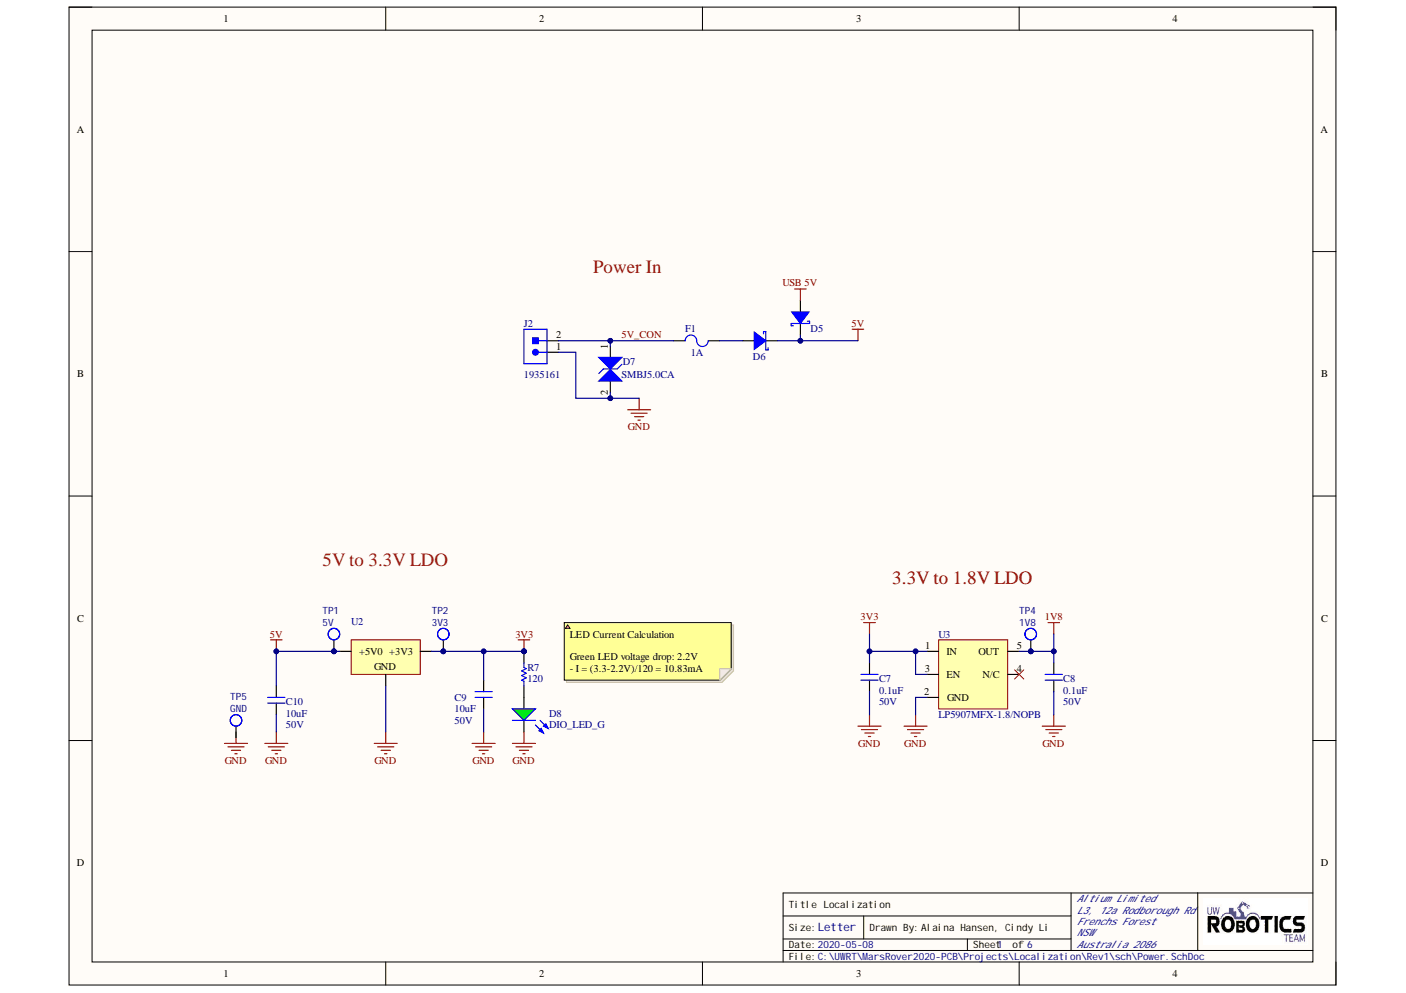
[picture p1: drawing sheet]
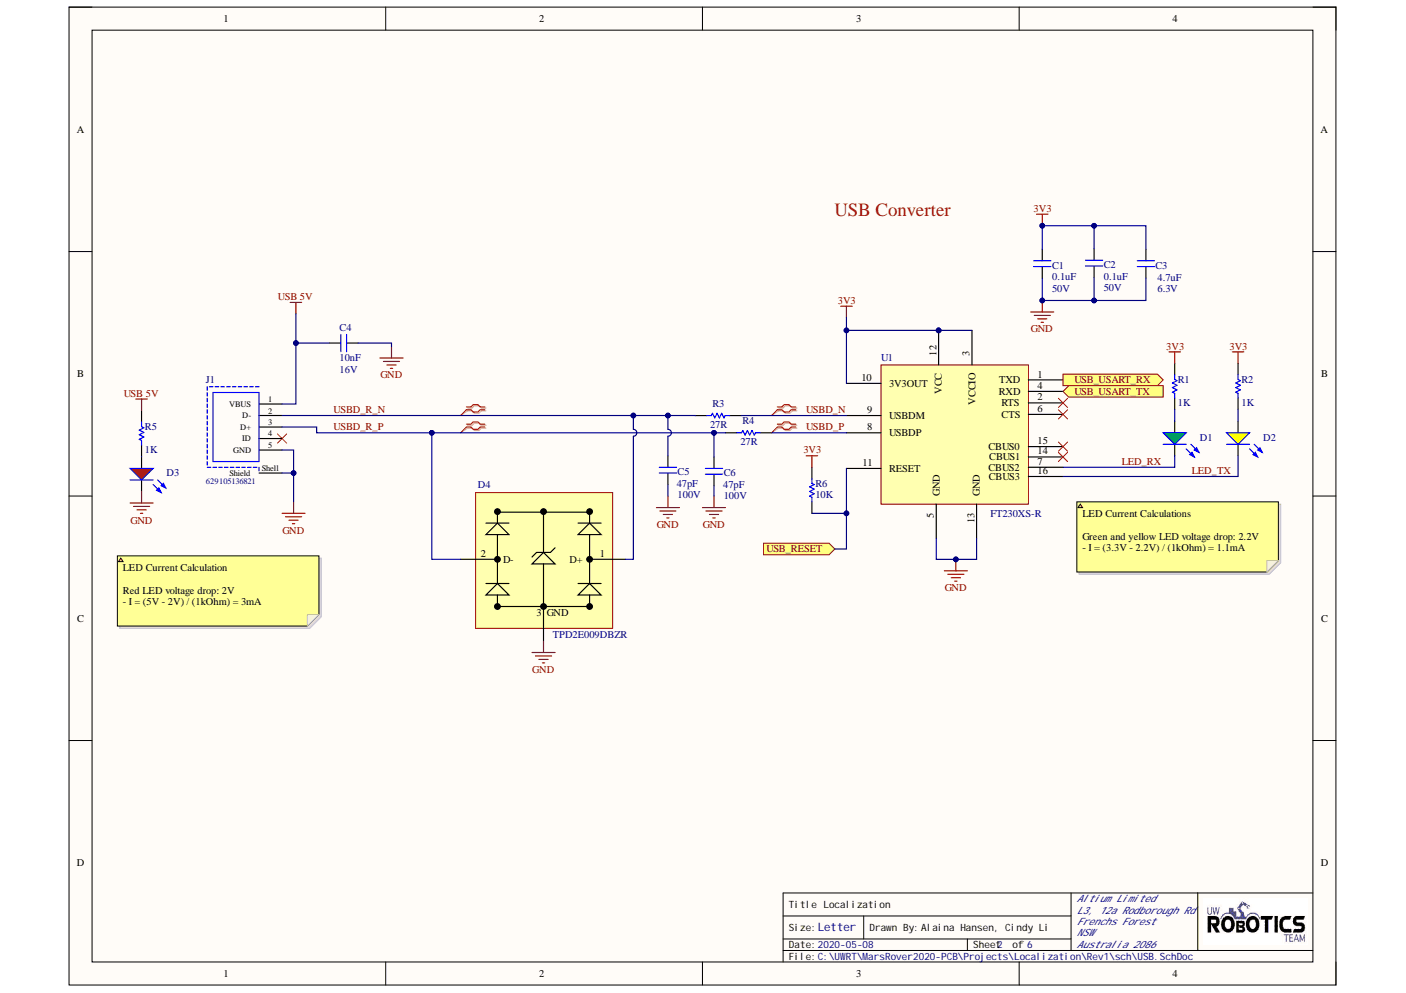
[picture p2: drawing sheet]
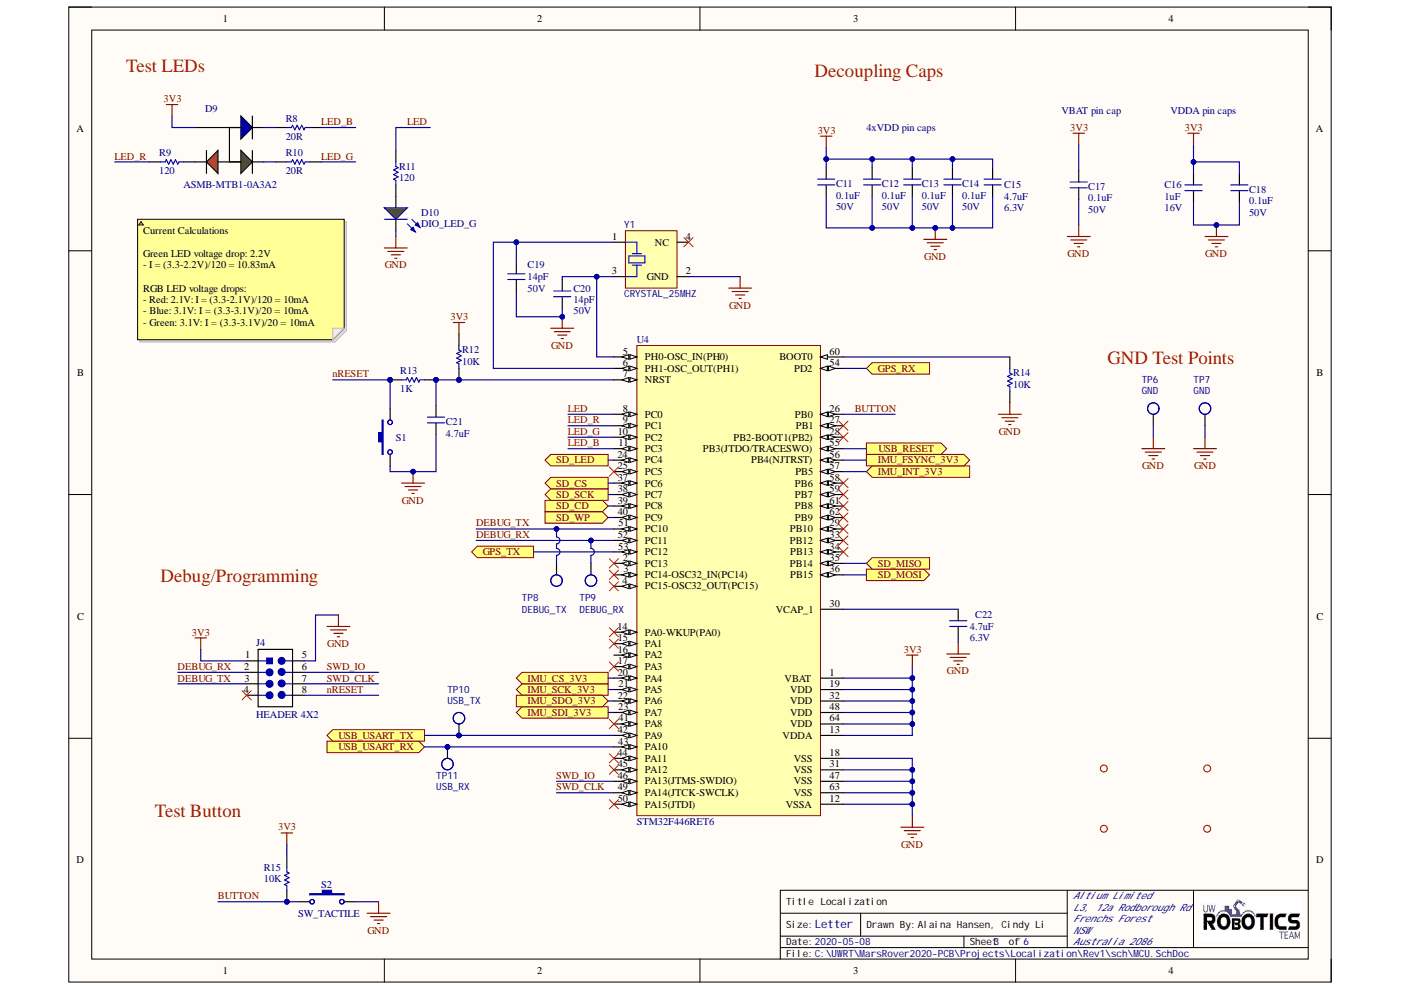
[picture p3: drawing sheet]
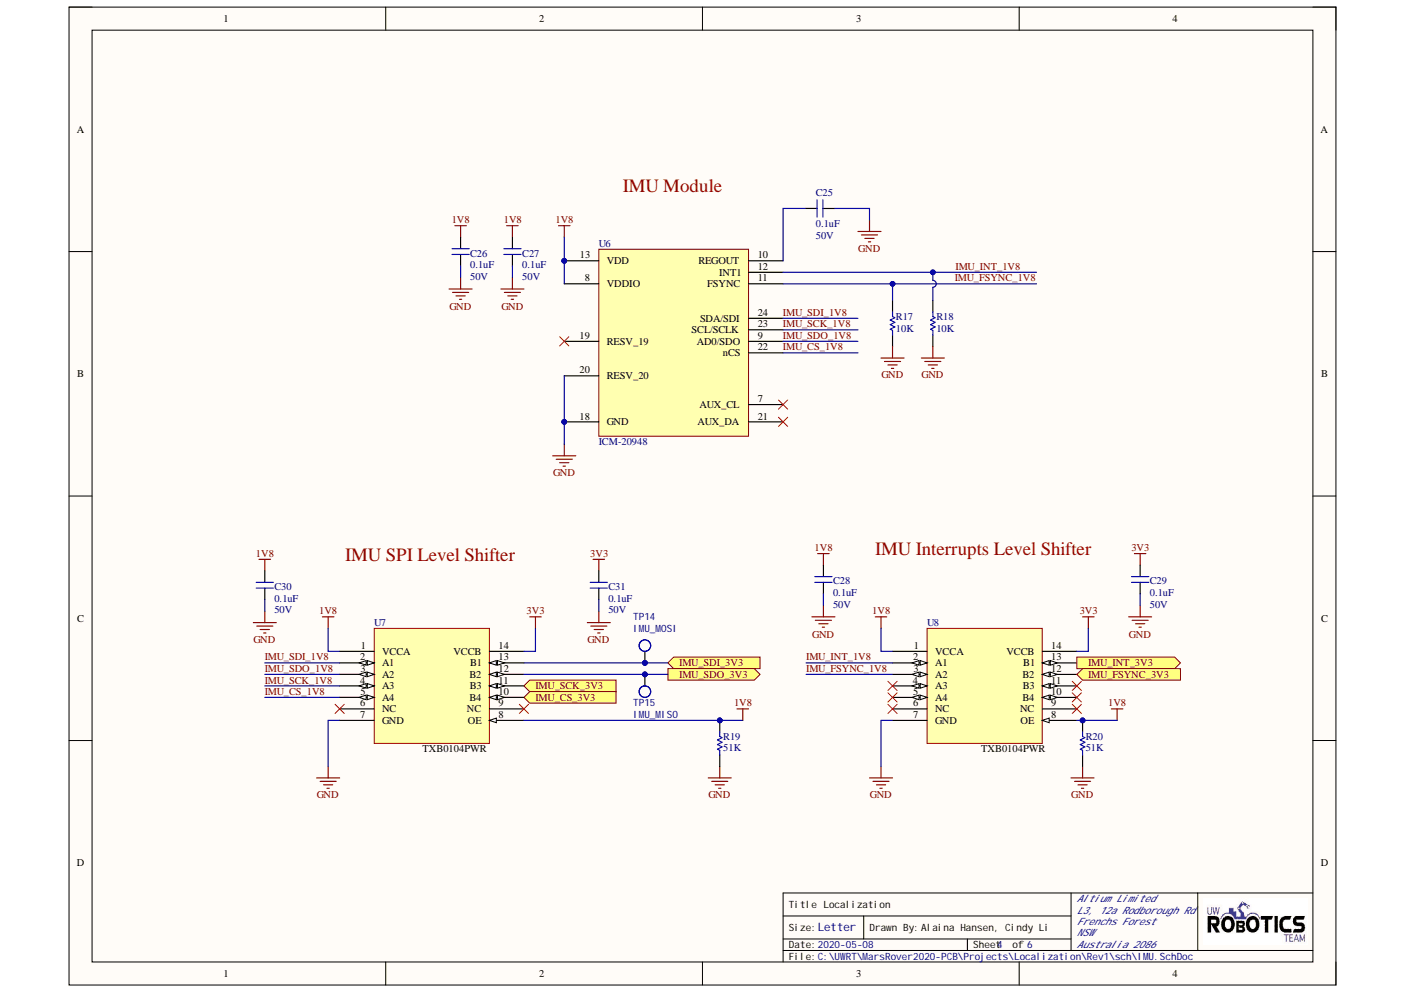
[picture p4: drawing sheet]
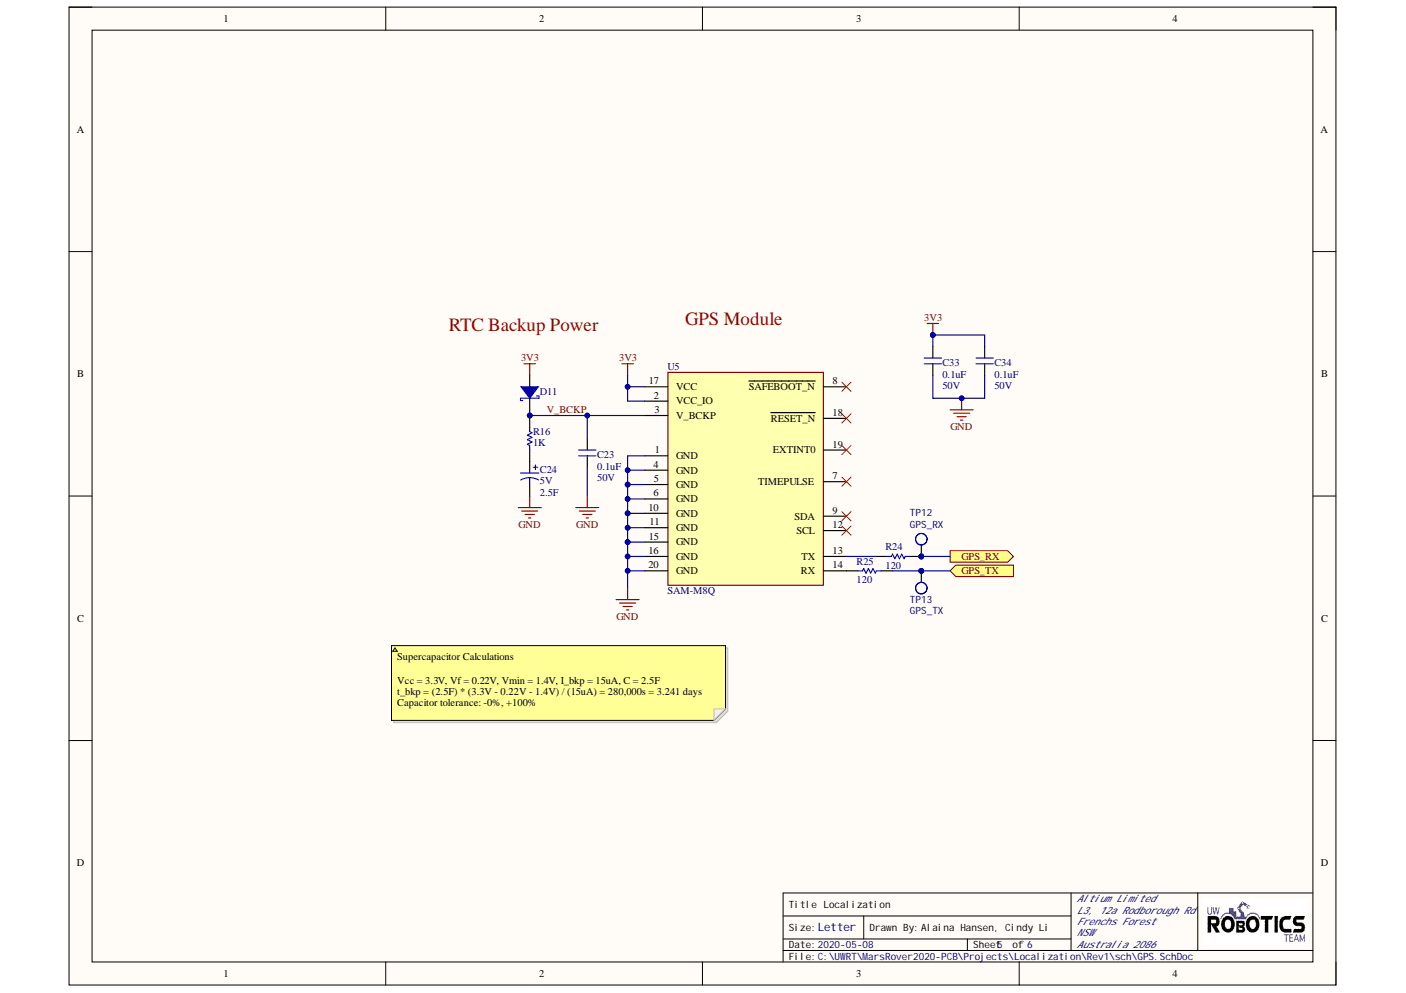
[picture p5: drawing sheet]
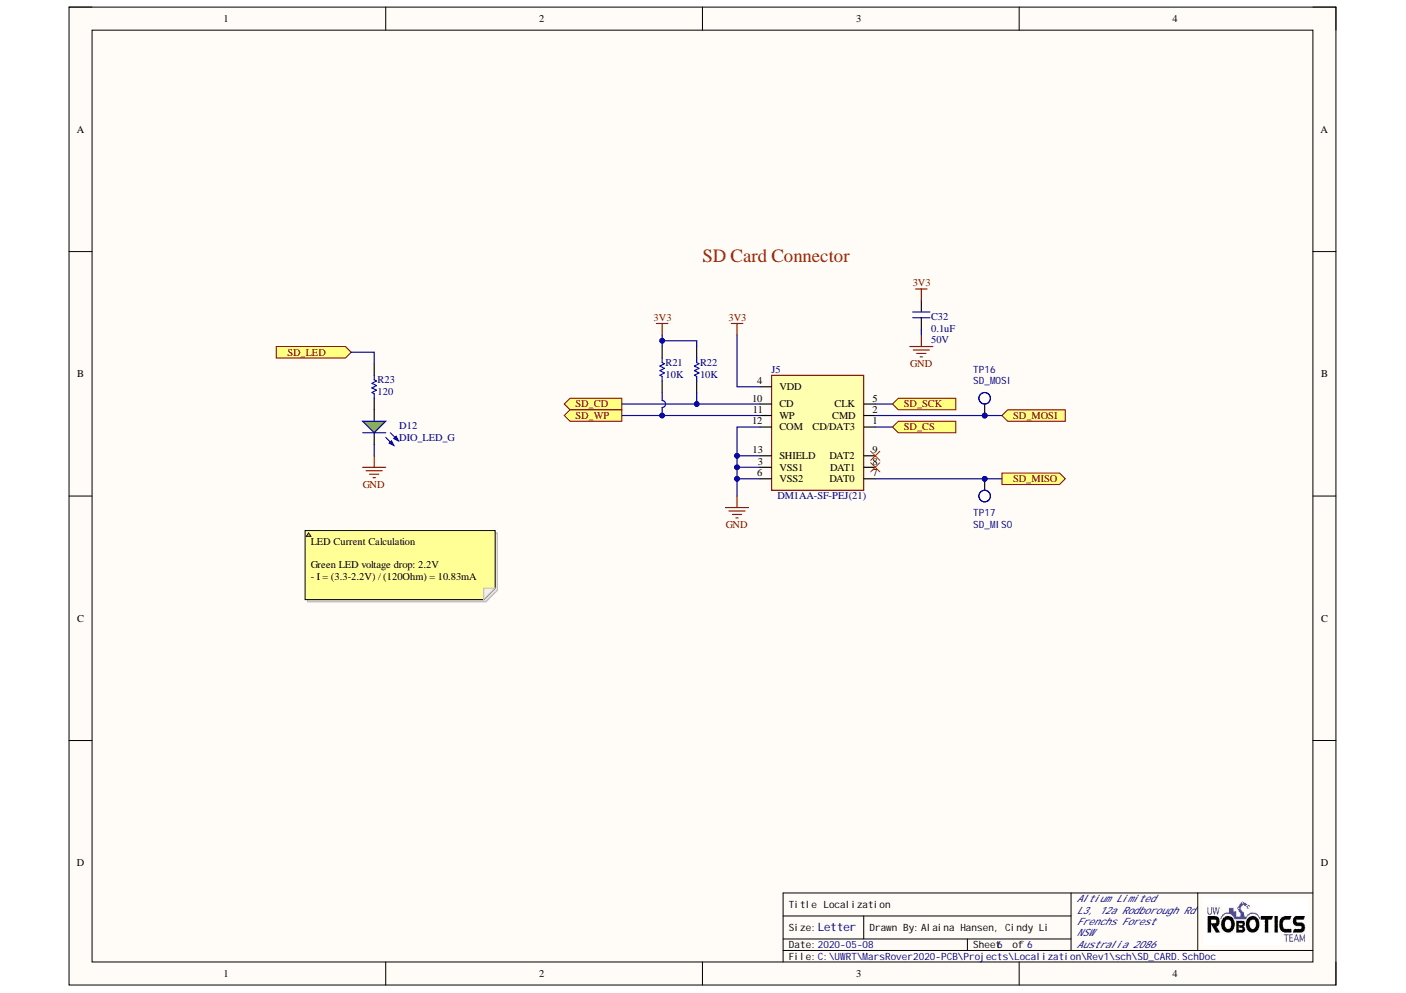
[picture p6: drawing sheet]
# Altium project Localization.PrjPcb
6 sheets, 107 parts. Net scope: flat (ports and power ports of the same name join across sheets).
Board file: Localization.PcbDoc
Sheets:
  GPS.SchDoc
  IMU.SchDoc
  MCU.SchDoc
  Power.SchDoc
  SD_CARD.SchDoc
  USB.SchDoc

## Sheet GPS.SchDoc: GPS
size B; CheckedBy: Lance Bantoto; Engineer: Cindy Li; Organization: Altium Limited; Address1: L3, 12a Rodborough Rd; Address2: Frenchs Forest; Address3: NSW; Address4: Australia 2086; Revision: 1; SheetNumber: 5; SheetTotal: 6

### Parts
C23  value 0.1μF  Voltage Rating: 50V  [CAP2012]  (hidden comment: CAP_0.1uF_50V_0805)
C24  Voltage Rating: 5V  Capacitance: 2.5F  [SCMS22C255PRBA0]  (hidden comment: CAP_2.5F_5V)
C33  value 0.1μF  Voltage Rating: 50V  [CAP2012]  (hidden comment: CAP_0.1uF_50V_0805)
C34  value 0.1μF  Voltage Rating: 50V  [CAP2012]  (hidden comment: CAP_0.1uF_50V_0805)
D11  Manufacturer Part Number 1: CUS08F30,H3F  [SOD-323_UNIDIR]  (hidden comment: DIO_SCHOTTKY_30V_800mA)
R16  value 1K  [RESC0603(1608)_N]  (hidden comment: RES_1K_0603)
R24  value 120  [RESC0603(1608)_N]  (hidden comment: RES_120R_0603)
R25  value 120  [RESC0603(1608)_N]  (hidden comment: RES_120R_0603)
TP12  TESTPOINT_LOOP  [TESTPOINT_LOOP]  (value not drawn)
TP13  TESTPOINT_LOOP  [TESTPOINT_LOOP]  (value not drawn)
U5  SAM-M8Q  [SAM-M8Q]

### Ports
GPS_RX (out), GPS_TX (in)

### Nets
3V3: C33.2 C34.2 D11.1(Anode) U5.2(VCC_IO) U5.17(VCC)
GND: C23.1 C24.2 C33.1 C34.1 U5.1(GND) U5.4(GND) U5.5(GND) U5.6(GND) U5.10(GND) U5.11(GND) U5.15(GND) U5.16(GND) U5.20(GND)
GPS_RX: R24.2 TP12.1 ; port GPS_RX
GPS_TX: R25.2 TP13.1 ; port GPS_TX
V_BCKP: C23.2 D11.2(Cathode) R16.1 U5.3(V_BCKP)
NetC24_1: C24.1 R16.2
NetR24_1: R24.1 U5.13(TX)
NetR25_1: R25.1 U5.14(RX)

Not connected (* = marked no-connect by the designer): U5 7(TIMEPULSE)* 8(~{SAFEBOOT_N})* 9(SDA)* 12(SCL)* 18(~{RESET_N})* 19(EXTINT0)*

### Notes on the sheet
- (near D11) RTC Backup Power
- GPS Module
- Supercapacitor Calculations
  Vcc = 3.3V, Vf = 0.22V, Vmin = 1.4V, I_bkp = 15uA, C = 2.5F
  t_bkp = (2.5F) * (3.3V - 0.22V - 1.4V) / (15uA) = 280,000s = 3.241 days
  Capacitor tolerance: -0%, +100%

## Sheet IMU.SchDoc: IMU
size B; CheckedBy: Lance Bantoto; Engineer: Cindy Li; Organization: Altium Limited; Address1: L3, 12a Rodborough Rd; Address2: Frenchs Forest; Address3: NSW; Address4: Australia 2086; Revision: 1; SheetNumber: 4; SheetTotal: 6

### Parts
C25  value 0.1μF  Voltage Rating: 50V  [CAP2012]  (hidden comment: CAP_0.1uF_50V_0805)
C26  value 0.1μF  Voltage Rating: 50V  [CAP2012]  (hidden comment: CAP_0.1uF_50V_0805)
C27  value 0.1μF  Voltage Rating: 50V  [CAP2012]  (hidden comment: CAP_0.1uF_50V_0805)
C28  value 0.1μF  Voltage Rating: 50V  [CAP2012]  (hidden comment: CAP_0.1uF_50V_0805)
C29  value 0.1μF  Voltage Rating: 50V  [CAP2012]  (hidden comment: CAP_0.1uF_50V_0805)
C30  value 0.1μF  Voltage Rating: 50V  [CAP2012]  (hidden comment: CAP_0.1uF_50V_0805)
C31  value 0.1μF  Voltage Rating: 50V  [CAP2012]  (hidden comment: CAP_0.1uF_50V_0805)
R17  value 10K  [RESC0603(1608)_N]  (hidden comment: RES_10K_0603)
R18  value 10K  [RESC0603(1608)_N]  (hidden comment: RES_10K_0603)
R19  value 51K  [RESC1608X55N]  (hidden comment: RES_51K_0603)
R20  value 51K  [RESC1608X55N]  (hidden comment: RES_51K_0603)
TP14  TESTPOINT_LOOP  [TESTPOINT_LOOP]
TP15  TESTPOINT_LOOP  [TESTPOINT_LOOP]
U6  IC_9DOF_IMU  [ICM-20948]  (value not drawn)
U7  TXB0104PWR  [PW14]
U8  TXB0104PWR  [PW14]

### Ports
IMU_CS_3V3 (in), IMU_FSYNC_3V3 (in), IMU_INT_3V3 (out), IMU_SCK_3V3 (in), IMU_SDI_3V3 (in), IMU_SDO_3V3 (out)

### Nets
1V8: C26.2 C27.2 C28.2 C30.2 R19.2 R20.2 U6.8(VDDIO) U6.13(VDD) U7.1(VCCA) U7.8(OE) U8.1(VCCA) U8.8(OE)
3V3: C29.2 C31.2 U7.14(VCCB) U8.14(VCCB)
GND: C25.2 C26.1 C27.1 C28.1 C29.1 C30.1 C31.1 R17.1 R18.1 R19.1 R20.1 U6.18(GND) U6.20(RESV_20) U7.7(GND) U8.7(GND)
IMU_CS_1V8: U6.22(nCS) U7.5(A4)
IMU_CS_3V3: U7.10(B4) ; port IMU_CS_3V3
IMU_FSYNC_1V8: R17.2 U6.11(FSYNC) U8.3(A2)
IMU_FSYNC_3V3: U8.12(B2) ; port IMU_FSYNC_3V3
IMU_INT_1V8: R18.2 U6.12(INT1) U8.2(A1)
IMU_INT_3V3: U8.13(B1) ; port IMU_INT_3V3
IMU_SCK_1V8: U6.23(SCL/SCLK) U7.4(A3)
IMU_SCK_3V3: U7.11(B3) ; port IMU_SCK_3V3
IMU_SDI_1V8: U6.24(SDA/SDI) U7.2(A1)
IMU_SDI_3V3: TP14.1 U7.13(B1) ; port IMU_SDI_3V3
IMU_SDO_1V8: U6.9(AD0/SDO) U7.3(A2)
IMU_SDO_3V3: TP15.1 U7.12(B2) ; port IMU_SDO_3V3
NetC25_1: C25.1 U6.10(REGOUT)

Not connected (* = marked no-connect by the designer): U6 7(AUX_CL)* 19(RESV_19)* 21(AUX_DA)*; U7 6(NC)* 9(NC)*; U8 4(A3)* 5(A4)* 6(NC)* 9(NC)* 10(B4)* 11(B3)*

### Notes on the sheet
- IMU Module
- IMU SPI Level Shifter
- (near C29) IMU Interrupts Level Shifter

## Sheet MCU.SchDoc: Microcontroller
size B; CheckedBy: Lance Bantoto; Engineer: Cindy Li; Organization: Altium Limited; Address1: L3, 12a Rodborough Rd; Address2: Frenchs Forest; Address3: NSW; Address4: Australia 2086; Revision: 1; SheetNumber: 3; SheetTotal: 6

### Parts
C11  value 0.1μF  Voltage Rating: 50V  [CAP2012]  (hidden comment: CAP_0.1uF_50V_0805)
C12  value 0.1μF  Voltage Rating: 50V  [CAP2012]  (hidden comment: CAP_0.1uF_50V_0805)
C13  value 0.1μF  Voltage Rating: 50V  [CAP2012]  (hidden comment: CAP_0.1uF_50V_0805)
C14  value 0.1μF  Voltage Rating: 50V  [CAP2012]  (hidden comment: CAP_0.1uF_50V_0805)
C15  value 4.7uF  Voltage Rating: 6.3V  [CAPC0603(1608)55_N]  (hidden comment: CAP_4.7uF_0603)
C16  value 1μF  Voltage Rating: 16V  Dielectric: Y5V  [CAP0603]  (hidden comment: CAP_1uF_16V_0603)
C17  value 0.1μF  Voltage Rating: 50V  [CAP2012]  (hidden comment: CAP_0.1uF_50V_0805)
C18  value 0.1μF  Voltage Rating: 50V  [CAP2012]  (hidden comment: CAP_0.1uF_50V_0805)
C19  value 14pF  Voltage Rating (DC): 50V  [CAPC0603(1608)55_N]  (hidden comment: CL10C140JB8NNNC)
C20  value 14pF  Voltage Rating (DC): 50V  [CAPC0603(1608)55_N]  (hidden comment: CL10C140JB8NNNC)
C21  value 4.7uF  [CAPC0603(1608)55_N]  (hidden comment: CAP_4.7uF_0603)
C22  value 4.7uF  Voltage Rating: 6.3V  [CAPC0603(1608)55_N]  (hidden comment: CAP_4.7uF_0603)
D9  Manufacturer Part Number 1: ASMB-MTB1-0A3A2  [LED_RGB]  (hidden comment: LED_RGB)
D10  LG R971-KN-1  [LED_0805_GREEN]
J4  HEADER 4X2  [HEADER_2X4]
MH1  MOUNTING_HOLES  [MOUNTING_HOLE]  (value not drawn)
MH2  MOUNTING_HOLES  [MOUNTING_HOLE]  (value not drawn)
MH3  MOUNTING_HOLES  [MOUNTING_HOLE]  (value not drawn)
MH4  MOUNTING_HOLES  [MOUNTING_HOLE]  (value not drawn)
R8  value 20R  [RESC0603(1608)_N]  (hidden comment: RES_20R_0603)
R9  value 120  [RESC0603(1608)_N]  (hidden comment: RES_120R_0603)
R10  value 20R  [RESC0603(1608)_N]  (hidden comment: RES_20R_0603)
R11  value 120  [RESC0603(1608)_N]  (hidden comment: RES_120R_0603)
R12  value 10K  [RESC0603(1608)_N]  (hidden comment: RES_10K_0603)
R13  value 1K  [RESC0603(1608)_N]  (hidden comment: RES_1K_0603)
R14  value 10K  [RESC0603(1608)_N]  (hidden comment: RES_10K_0603)
R15  value 10K  [RESC0603(1608)_N]  (hidden comment: RES_10K_0603)
S1  SW_TACTILE  [B3U-1000P]  (value not drawn)
S2  SW_TACTILE  [B3U-1000P]
TP6  TESTPOINT_LOOP  [TESTPOINT_LOOP]  (value not drawn)
TP7  TESTPOINT_LOOP  [TESTPOINT_LOOP]  (value not drawn)
TP8  TESTPOINT_LOOP  [TESTPOINT_LOOP]  (value not drawn)
TP9  TESTPOINT_LOOP  [TESTPOINT_LOOP]  (value not drawn)
TP10  TESTPOINT_LOOP  [TESTPOINT_LOOP]  (value not drawn)
TP11  TESTPOINT_LOOP  [TESTPOINT_LOOP]  (value not drawn)
U4  STM32F446RET6  [STM-LQFP64_L]
Y1  CRYSTAL_25MHZ  [SOIC254P1016X440-4N]

### Ports
GPS_RX (in), GPS_TX (out), IMU_CS_3V3 (out), IMU_FSYNC_3V3 (out), IMU_INT_3V3 (in), IMU_SCK_3V3 (out), IMU_SDI_3V3 (out), IMU_SDO_3V3 (in), SD_CD (in), SD_CS (out), SD_LED (out), SD_MISO (in), SD_MOSI (out), SD_SCK (out), SD_WP (in), USB_RESET (out), USB_USART_RX (in), USB_USART_TX (out)

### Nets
3V3: C11.2 C12.2 C13.2 C14.2 C15.2 C16.2 C17.2 C18.2 D9.4(COMMON_ANODE) J4.1(VCC) R12.2 R15.1 U4.1(VBAT) U4.13(VDDA) U4.19(VDD) U4.32(VDD) U4.48(VDD) U4.64(VDD)
GND: C11.1 C12.1 C13.1 C14.1 C15.1 C16.1 C17.1 C18.1 C19.1 C20.1 C21.1 C22.1 D10.2(K) J4.5(GND) R14.2 S1.1 S2.2 TP6.1 TP7.1 U4.12(VSSA) U4.18(VSS) U4.31(VSS) U4.47(VSS) U4.63(VSS) Y1.2(GND)
BUTTON: R15.2 S2.1 U4.26(PB0)
DEBUG_RX: J4.2 TP9.1 U4.52(PC11)
DEBUG_TX: J4.3 TP8.1 U4.51(PC10)
GPS_RX: U4.54(PD2) ; port GPS_RX
GPS_TX: U4.53(PC12) ; port GPS_TX
IMU_CS_3V3: U4.20(PA4) ; port IMU_CS_3V3
IMU_FSYNC_3V3: U4.56(PB4(NJTRST)) ; port IMU_FSYNC_3V3
IMU_INT_3V3: U4.57(PB5) ; port IMU_INT_3V3
IMU_SCK_3V3: U4.21(PA5) ; port IMU_SCK_3V3
IMU_SDI_3V3: U4.23(PA7) ; port IMU_SDI_3V3
IMU_SDO_3V3: U4.22(PA6) ; port IMU_SDO_3V3
LED: R11.1 U4.8(PC0)
LED_B: R8.2 U4.11(PC3)
LED_G: R10.2 U4.10(PC2)
LED_R: R9.1 U4.9(PC1)
nRESET: J4.8 R13.1 S1.2
SD_CD: U4.39(PC8) ; port SD_CD
SD_CS: U4.37(PC6) ; port SD_CS
SD_LED: U4.24(PC4) ; port SD_LED
SD_MISO: U4.35(PB14) ; port SD_MISO
SD_MOSI: U4.36(PB15) ; port SD_MOSI
SD_SCK: U4.38(PC7) ; port SD_SCK
SD_WP: U4.40(PC9) ; port SD_WP
SWD_CLK: J4.7 U4.49(PA14(JTCK-SWCLK))
SWD_IO: J4.6 U4.46(PA13(JTMS-SWDIO))
USB_RESET: U4.55(PB3(JTDO/TRACESWO)) ; port USB_RESET
USB_USART_RX: TP11.1 U4.43(PA10) ; port USB_USART_RX
USB_USART_TX: TP10.1 U4.42(PA9) ; port USB_USART_TX
NetC19_2: C19.2 U4.6(PH1-OSC_OUT(PH1)) Y1.1(HOT)
NetC20_2: C20.2 U4.5(PH0-OSC_IN(PH0)) Y1.3(HOT)
NetC21_2: C21.2 R12.1 R13.2 U4.7(NRST)
NetC22_2: C22.2 U4.30(VCAP_1)
NetD9_1: D9.1(CATHODE_(RED)) R9.2
NetD9_2: D9.2(CATHODE_(GREEN)) R10.1
NetD9_3: D9.3(CATHODE_(BLUE)) R8.1
NetD10_1: D10.1(A) R11.2
NetR14_1: R14.1 U4.60(BOOT0)

Not connected (* = marked no-connect by the designer): J4 4*; U4 2(PC13)* 3(PC14-OSC32_IN(PC14))* 4(PC15-OSC32_OUT(PC15))* 14(PA0-WKUP(PA0))* 15(PA1)* 16(PA2) 17(PA3)* 25(PC5)* 27(PB1)* 28(PB2-BOOT1(PB2))* 29(PB10)* 33(PB12)* 34(PB13)* 41(PA8)* 44(PA11)* 45(PA12)* 50(PA15(JTDI))* 58(PB6)* 59(PB7)* 61(PB8)* 62(PB9)*; Y1 4(NC)*

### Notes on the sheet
- Test LEDs
- Decoupling Caps
- 4xVDD pin caps
- VBAT pin cap
- VDDA pin caps
- Current Calculations
  Green LED voltage drop: 2.2V
  - I = (3.3-2.2V)/120 = 10.83mA
  RGB LED voltage drops:
  - Red: 2.1V: I = (3.3-2.1V)/120 = 10mA
  - Blue: 3.1V: I = (3.3-3.1V)/20 = 10mA
  - Green: 3.1V: I = (3.3-3.1V)/20 = 10mA
- Debug/Programming
- GND Test Points
- Test Button

## Sheet Power.SchDoc: Power
size B; CheckedBy: Lance Bantoto; Engineer: Cindy Li; Organization: Altium Limited; Address1: L3, 12a Rodborough Rd; Address2: Frenchs Forest; Address3: NSW; Address4: Australia 2086; Revision: 1; SheetNumber: 1; SheetTotal: 6

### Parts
C7  value 0.1μF  Voltage Rating: 50V  [CAP2012]  (hidden comment: CAP_0.1uF_50V_0805)
C8  value 0.1μF  Voltage Rating: 50V  [CAP2012]  (hidden comment: CAP_0.1uF_50V_0805)
C9  value 10μF  Voltage Rating: 50V  [CAP1206]  (hidden comment: CAP_10uF_50V_1206)
C10  value 10μF  Voltage Rating: 50V  [CAP1206]  (hidden comment: CAP_10uF_50V_1206)
D5  Manufacturer Part Number 1: CUS08F30,H3F  [SOD-323_UNIDIR]  (hidden comment: DIO_SCHOTTKY_30V_800mA)
D6  Manufacturer Part Number 1: CUS08F30,H3F  [SOD-323_UNIDIR]  (hidden comment: DIO_SCHOTTKY_30V_800mA)
D7  Manufacturer Part Number 1: SMBJ5.0CA  [TVS_DIODE_BIDIRECTIONAL]  (hidden comment: TVS_DIODE_BIDIR_5V)
D8  LG R971-KN-1  [LED_0805_GREEN]
F1  Current Rating: 1A  [FUSE_1206]  (hidden comment: FUSE_1A_1206)
J2  1935161  [1935161]
R7  value 120  [RESC0603(1608)_N]  (hidden comment: RES_120R_0603)
TP1  TESTPOINT_LOOP  [TESTPOINT_LOOP]  (value not drawn)
TP2  TESTPOINT_LOOP  [TESTPOINT_LOOP]  (value not drawn)
TP4  TESTPOINT_LOOP  [TESTPOINT_LOOP]  (value not drawn)
TP5  TESTPOINT_LOOP  [TESTPOINT_LOOP]  (value not drawn)
U2  Manufacturer Part Number 1: NCP1117DT33T5G  [VOLTAGE_REGULATOR]  (hidden comment: 5V0_3V3_LDO)
U3  LDO_1.8V_250mA  [LP5907MFX-1.8/NOPB]  (value not drawn)

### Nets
1V8: C8.2 TP4.1 U3.5(OUT)
3V3: C7.2 C9.2 R7.2 TP2.1 U2.2(+3V3) U3.1(IN) U3.3(EN)
5V: C10.2 D5.2(Cathode) D6.2(Cathode) TP1.1 U2.3(+5V0)
GND: C7.1 C8.1 C9.1 C10.1 D7.2 D8.2(K) J2.2 TP5.1 U2.1(GND) U3.2(GND)
USB 5V: D5.1(Anode)
5V_CON: D7.1 F1.1 J2.1
NetD6_1: D6.1(Anode) F1.2
NetD8_1: D8.1(A) R7.1

Not connected (* = marked no-connect by the designer): U3 4(N/C)*

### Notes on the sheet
- Power In
- 5V to 3.3V LDO
- 3.3V to 1.8V LDO
- LED Current Calculation
  Green LED voltage drop: 2.2V
  - I = (3.3-2.2V)/120 = 10.83mA

## Sheet SD_CARD.SchDoc: SD Card
size B; CheckedBy: Lance Bantoto; Engineer: Cindy Li; Organization: Altium Limited; Address1: L3, 12a Rodborough Rd; Address2: Frenchs Forest; Address3: NSW; Address4: Australia 2086; Revision: 1; SheetNumber: 6; SheetTotal: 6

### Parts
C32  value 0.1μF  Voltage Rating: 50V  [CAP2012]  (hidden comment: CAP_0.1uF_50V_0805)
D12  LG R971-KN-1  [LED_0805_GREEN]
J5  Manufacturer Part Number 1: DM1AA-SF-PEJ(21)  [HRS_DM1AA-SF-PEJ(21)]  (hidden comment: SD_CARD_CON)
R21  value 10K  [RESC0603(1608)_N]  (hidden comment: RES_10K_0603)
R22  value 10K  [RESC0603(1608)_N]  (hidden comment: RES_10K_0603)
R23  value 120  [RESC0603(1608)_N]  (hidden comment: RES_120R_0603)
TP16  TESTPOINT_LOOP  [TESTPOINT_LOOP]  (value not drawn)
TP17  TESTPOINT_LOOP  [TESTPOINT_LOOP]  (value not drawn)

### Ports
SD_CD (out), SD_CS (in), SD_LED (in), SD_MISO (out), SD_MOSI (in), SD_SCK (in), SD_WP (out)

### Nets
3V3: C32.2 J5.4(VDD) R21.2 R22.2
GND: C32.1 D12.2(K) J5.3(VSS1) J5.6(VSS2) J5.12(COM) J5.13(SHIELD)
SD_CD: J5.10(CD) R22.1 ; port SD_CD
SD_CS: J5.1(CD/DAT3) ; port SD_CS
SD_LED: R23.1 ; port SD_LED
SD_MISO: J5.7(DAT0) TP17.1 ; port SD_MISO
SD_MOSI: J5.2(CMD) TP16.1 ; port SD_MOSI
SD_SCK: J5.5(CLK) ; port SD_SCK
SD_WP: J5.11(WP) R21.1 ; port SD_WP
NetD12_1: D12.1(A) R23.2

Not connected (* = marked no-connect by the designer): J5 8(DAT1)* 9(DAT2)*

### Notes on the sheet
- SD Card Connector
- LED Current Calculation
  Green LED voltage drop: 2.2V
  - I = (3.3-2.2V) / (120Ohm) = 10.83mA

## Sheet USB.SchDoc: USB
size B; CheckedBy: Lance Bantoto; DrawnBy: Alaina Hansen, Cindy Li; Engineer: Cindy Li; Organization: Altium Limited; Address1: L3, 12a Rodborough Rd; Address2: Frenchs Forest; Address3: NSW; Address4: Australia 2086; Revision: 1; SheetNumber: 2; SheetTotal: 6

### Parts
C1  value 0.1μF  Voltage Rating: 50V  [CAP2012]  (hidden comment: CAP_0.1uF_50V_0805)
C2  value 0.1μF  Voltage Rating: 50V  [CAP2012]  (hidden comment: CAP_0.1uF_50V_0805)
C3  value 4.7uF  Voltage Rating: 6.3V  [CAPC0603(1608)55_N]  (hidden comment: CAP_4.7uF_0603)
C4  value 10nF  Voltage Rating: 16V  [CAP0603]  (hidden comment: CAP_10nF_0603)
C5  value 47pF  Voltage Rating: 100V  [CAP0603]  (hidden comment: CAP_47pF_100V_0603)
C6  value 47pF  Voltage Rating: 100V  [CAP0603]  (hidden comment: CAP_47pF_100V_0603)
D1  LG R971-KN-1  [LED_0805_GREEN]  (value not drawn)
D2  LY R976-PS-36  [LED_0805_YELLOW]  (value not drawn)
D3  LS R976-NR-1  [LED_0805_RED]  (value not drawn)
D4  Manufacturer Part Number: TPD2E009DBZR  [SOT23-3]  (hidden comment: TVS_DIODE_USB_5.5V)
J1  629105136821  [629105136821]
R1  value 1K  [RESC0603(1608)_N]  (hidden comment: RES_1K_0603)
R2  value 1K  [RESC0603(1608)_N]  (hidden comment: RES_1K_0603)
R3  Resistance: 27R  [RESC0603(1608)_N]  (hidden comment: RES_27R_0603)
R4  Resistance: 27R  [RESC0603(1608)_N]  (hidden comment: RES_27R_0603)
R5  value 1K  [RESC0603(1608)_N]  (hidden comment: RES_1K_0603)
R6  value 10K  [RESC0603(1608)_N]  (hidden comment: RES_10K_0603)
U1  Manufacturer Part Number 1: FT230XS-R  [SSOP16-0.635-5X4MM]  (hidden comment: IC_USB_TRANSCEIVER)

### Ports
USB_RESET (in), USB_USART_RX (out), USB_USART_TX (in)

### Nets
3V3: C1.2 C2.2 C3.1 R1.2 R2.2 R6.2 U1.3(VCCIO) U1.10(3V3OUT) U1.12(VCC)
GND: C1.1 C2.1 C3.2 C4.2 C5.1 C6.2 D3.2(K) D4.3(GND) J1.5(GND) J1.Shell(Shield) U1.5(GND) U1.13(GND)
USB 5V: C4.1 J1.1(VBUS) R5.2
LED_RX: D1.2(K) U1.7(CBUS2)
LED_TX: D2.2(K) U1.16(CBUS3)
USB_RESET: R6.1 U1.11(RESET) ; port USB_RESET
USB_USART_RX: U1.1(TXD) ; port USB_USART_RX
USB_USART_TX: U1.4(RXD) ; port USB_USART_TX
USBD_N: R3.2 U1.9(USBDM)
USBD_P: R4.2 U1.8(USBDP)
USBD_R_N: C5.2 D4.1(D+) J1.2(D-) R3.1
USBD_R_P: C6.1 D4.2(D-) J1.3(D+) R4.1
NetD1_1: D1.1(A) R1.1
NetD2_1: D2.1(A) R2.1
NetD3_1: D3.1(A) R5.1

Not connected (* = marked no-connect by the designer): J1 4(ID)*; U1 2(RTS)* 6(CTS)* 14(CBUS1)* 15(CBUS0)*

### Layout directives
differential pair: USBD_N, USBD_P, USBD_R_N, USBD_R_P

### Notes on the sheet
- USB Converter
- LED Current Calculations
  Green and yellow LED voltage drop: 2.2V
  - I = (3.3V - 2.2V) / (1kOhm) = 1.1mA
- LED Current Calculation
  Red LED voltage drop: 2V
  - I = (5V - 2V) / (1kOhm) = 3mA

## Nets that join several sheets
1V8: IMU (12 pins), Power (C8.2 TP4.1 U3.5)
3V3: GPS (5 pins), IMU (C29.2 C31.2 U7.14 U8.14), MCU (18 pins), Power (7 pins), SD_CARD (C32.2 J5.4 R21.2 R22.2), USB (9 pins)
GND: GPS (13 pins), IMU (15 pins), MCU (25 pins), Power (10 pins), SD_CARD (6 pins), USB (12 pins)
USB 5V: Power (D5.1), USB (C4.1 J1.1 R5.2)
GPS_RX: GPS (R24.2 TP12.1), MCU (U4.54)
GPS_TX: GPS (R25.2 TP13.1), MCU (U4.53)
IMU_CS_3V3: IMU (U7.10), MCU (U4.20)
IMU_FSYNC_3V3: IMU (U8.12), MCU (U4.56)
IMU_INT_3V3: IMU (U8.13), MCU (U4.57)
IMU_SCK_3V3: IMU (U7.11), MCU (U4.21)
IMU_SDI_3V3: IMU (TP14.1 U7.13), MCU (U4.23)
IMU_SDO_3V3: IMU (TP15.1 U7.12), MCU (U4.22)
SD_CD: MCU (U4.39), SD_CARD (J5.10 R22.1)
SD_CS: MCU (U4.37), SD_CARD (J5.1)
SD_LED: MCU (U4.24), SD_CARD (R23.1)
SD_MISO: MCU (U4.35), SD_CARD (J5.7 TP17.1)
SD_MOSI: MCU (U4.36), SD_CARD (J5.2 TP16.1)
SD_SCK: MCU (U4.38), SD_CARD (J5.5)
SD_WP: MCU (U4.40), SD_CARD (J5.11 R21.1)
USB_RESET: MCU (U4.55), USB (R6.1 U1.11)
USB_USART_RX: MCU (TP11.1 U4.43), USB (U1.1)
USB_USART_TX: MCU (TP10.1 U4.42), USB (U1.4)
